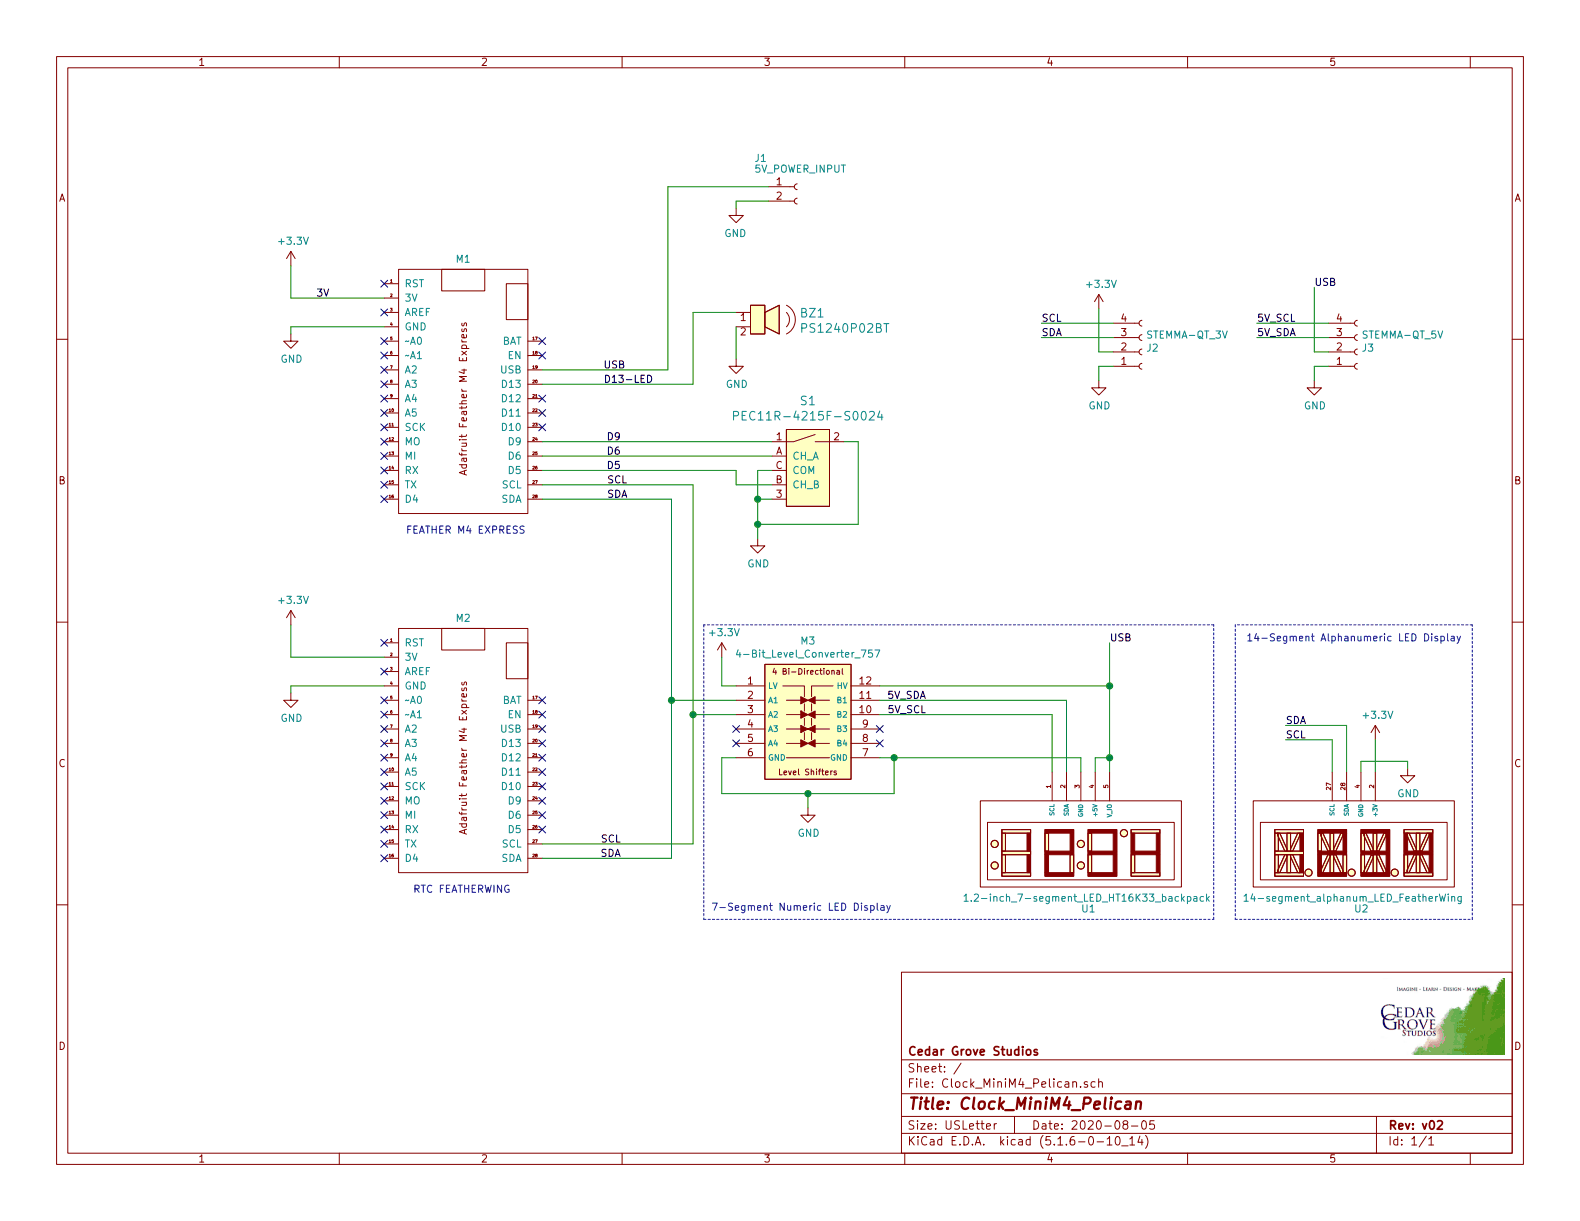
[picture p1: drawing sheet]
EESchema Schematic File Version 4
EELAYER 30 0
EELAYER END
$Descr USLetter 11000 8500
encoding utf-8
Sheet 1 1
Title "Clock_MiniM4_Pelican"
Date "2020-08-05"
Rev "v02"
Comp "Cedar Grove Studios"
Comment1 ""
Comment2 ""
Comment3 ""
Comment4 ""
$EndDescr
Text Label 2200 2075 0    50   ~ 0
3V
Text Label 7725 4475 0    50   ~ 0
USB
Text Label 4225 3475 0    50   ~ 0
SDA
Text Label 4225 3375 0    50   ~ 0
SCL
$Comp
L power:GND #PWR0101
U 1 1
P 2025 2325
F 0 "#PWR0101" H 2025 2075 50  0001 C CNN
F 1 "GND" H 2030 2152 50  0000 C CNN
F 2 "" H 2025 2325 50  0001 C CNN
F 3 "" H 2025 2325 50  0001 C CNN
	1    2025 2325
	1    0    0    -1  
$EndComp
Wire Wire Line
	2675 2075 2025 2075
$Comp
L power:+3.3V #PWR0102
U 1 1
P 2025 1850
F 0 "#PWR0102" H 2025 1700 50  0001 C CNN
F 1 "+3.3V" H 2040 2023 50  0000 C CNN
F 2 "" H 2025 1850 50  0001 C CNN
F 3 "" H 2025 1850 50  0001 C CNN
	1    2025 1850
	1    0    0    -1  
$EndComp
Text Label 4325 3075 2    50   ~ 0
D9
Text Label 4550 2675 2    50   ~ 0
D13-LED
Text Label 4325 3175 2    50   ~ 0
D6
Text Label 4325 3275 2    50   ~ 0
D5
$Comp
L Adafruit_custom:Feather_M4_Express M1
U 1 1
P 3225 2775
F 0 "M1" H 3225 3748 50  0000 C CNN
F 1 "Feather_M4_Express" H 3225 3775 50  0001 C CNN
F 2 "Adafruit:Adafruit_Feather_M4_Express" H 3225 2825 50  0001 C CNN
F 3 "" H 3225 2825 50  0001 C CNN
	1    3225 2775
	1    0    0    -1  
$EndComp
Wire Wire Line
	2025 2325 2025 2275
Wire Wire Line
	2025 2075 2025 1850
NoConn ~ 2675 2375
NoConn ~ 2675 2475
NoConn ~ 2675 2575
NoConn ~ 2675 2675
NoConn ~ 2675 2775
NoConn ~ 2675 2875
NoConn ~ 2675 2975
NoConn ~ 2675 3075
NoConn ~ 2675 3175
NoConn ~ 2675 3475
NoConn ~ 3775 2775
NoConn ~ 3775 2475
NoConn ~ 3775 2375
Text Notes 2825 3725 0    50   ~ 0
FEATHER M4 EXPRESS
Wire Wire Line
	2025 2275 2675 2275
NoConn ~ 3775 2875
NoConn ~ 3775 2975
NoConn ~ 2675 1975
NoConn ~ 2675 3375
NoConn ~ 2675 3275
NoConn ~ 2675 2175
Text Label 4325 5975 2    50   ~ 0
SDA
Text Label 4325 5875 2    50   ~ 0
SCL
$Comp
L power:GND #PWR0103
U 1 1
P 2025 4825
F 0 "#PWR0103" H 2025 4575 50  0001 C CNN
F 1 "GND" H 2030 4652 50  0000 C CNN
F 2 "" H 2025 4825 50  0001 C CNN
F 3 "" H 2025 4825 50  0001 C CNN
	1    2025 4825
	1    0    0    -1  
$EndComp
Wire Wire Line
	2675 4575 2025 4575
$Comp
L power:+3.3V #PWR0104
U 1 1
P 2025 4350
F 0 "#PWR0104" H 2025 4200 50  0001 C CNN
F 1 "+3.3V" H 2040 4523 50  0000 C CNN
F 2 "" H 2025 4350 50  0001 C CNN
F 3 "" H 2025 4350 50  0001 C CNN
	1    2025 4350
	1    0    0    -1  
$EndComp
$Comp
L Adafruit_custom:Feather_M4_Express M2
U 1 1
P 3225 5275
F 0 "M2" H 3225 6248 50  0000 C CNN
F 1 "Feather_M4_Express" H 3225 6275 50  0001 C CNN
F 2 "Adafruit:Adafruit_Feather_M4_Express" H 3225 5325 50  0001 C CNN
F 3 "" H 3225 5325 50  0001 C CNN
	1    3225 5275
	1    0    0    -1  
$EndComp
Wire Wire Line
	2025 4825 2025 4775
Wire Wire Line
	2025 4575 2025 4350
NoConn ~ 2675 4875
NoConn ~ 2675 4975
NoConn ~ 2675 5075
NoConn ~ 2675 5175
NoConn ~ 2675 5275
NoConn ~ 2675 5375
NoConn ~ 2675 5475
NoConn ~ 2675 5575
NoConn ~ 2675 5675
NoConn ~ 2675 5975
NoConn ~ 3775 5275
NoConn ~ 3775 4975
NoConn ~ 3775 4875
Text Notes 2875 6225 0    50   ~ 0
RTC FEATHERWING
Wire Wire Line
	2025 4775 2675 4775
NoConn ~ 3775 5375
NoConn ~ 3775 5475
NoConn ~ 2675 4475
NoConn ~ 2675 5875
NoConn ~ 2675 5775
NoConn ~ 2675 4675
$Comp
L power:GND #PWR0105
U 1 1
P 5625 5625
F 0 "#PWR0105" H 5625 5375 50  0001 C CNN
F 1 "GND" H 5630 5452 50  0000 C CNN
F 2 "" H 5625 5625 50  0001 C CNN
F 3 "" H 5625 5625 50  0001 C CNN
	1    5625 5625
	1    0    0    -1  
$EndComp
$Comp
L power:+3.3V #PWR0106
U 1 1
P 5025 4575
F 0 "#PWR0106" H 5025 4425 50  0001 C CNN
F 1 "+3.3V" H 5040 4748 50  0000 C CNN
F 2 "" H 5025 4575 50  0001 C CNN
F 3 "" H 5025 4575 50  0001 C CNN
	1    5025 4575
	1    0    0    -1  
$EndComp
$Comp
L power:GND #PWR0107
U 1 1
P 5275 3750
F 0 "#PWR0107" H 5275 3500 50  0001 C CNN
F 1 "GND" H 5280 3577 50  0000 C CNN
F 2 "" H 5275 3750 50  0001 C CNN
F 3 "" H 5275 3750 50  0001 C CNN
	1    5275 3750
	1    0    0    -1  
$EndComp
Wire Wire Line
	5125 2275 5125 2500
NoConn ~ 3775 5775
NoConn ~ 3775 5675
NoConn ~ 3775 5575
NoConn ~ 3775 5175
NoConn ~ 3775 5075
$Comp
L power:GND #PWR0108
U 1 1
P 5125 2500
F 0 "#PWR0108" H 5125 2250 50  0001 C CNN
F 1 "GND" H 5130 2327 50  0000 C CNN
F 2 "" H 5125 2500 50  0001 C CNN
F 3 "" H 5125 2500 50  0001 C CNN
	1    5125 2500
	1    0    0    -1  
$EndComp
Text Label 4200 2575 0    50   ~ 0
USB
$Comp
L power:GND #PWR0109
U 1 1
P 5125 1450
F 0 "#PWR0109" H 5125 1200 50  0001 C CNN
F 1 "GND" H 5130 1277 50  0000 C CNN
F 2 "" H 5125 1450 50  0001 C CNN
F 3 "" H 5125 1450 50  0001 C CNN
	1    5125 1450
	-1   0    0    -1  
$EndComp
Wire Wire Line
	5125 1450 5125 1400
Wire Wire Line
	5125 1400 5350 1400
Wire Wire Line
	3775 3275 5125 3275
$Comp
L Adafruit_custom:4-Bit_Level_Converter_757 M3
U 1 1
P 5625 5025
F 0 "M3" H 5625 5590 50  0000 C CNN
F 1 "4-Bit_Level_Converter_757" H 5625 5499 50  0000 C CNN
F 2 "Adafruit:4-Bit_Level_Converter_757" H 5625 4925 50  0001 C CNN
F 3 "" H 5625 4925 50  0001 C CNN
	1    5625 5025
	1    0    0    -1  
$EndComp
Wire Wire Line
	5125 4775 5025 4775
Wire Wire Line
	5025 4775 5025 4575
Wire Wire Line
	3775 3475 4675 3475
Wire Wire Line
	5125 5275 5025 5275
Wire Wire Line
	5025 5275 5025 5525
Wire Wire Line
	5025 5525 5625 5525
Wire Wire Line
	6225 5525 6225 5275
Wire Wire Line
	6225 5275 6125 5275
Wire Wire Line
	5625 5625 5625 5525
Connection ~ 5625 5525
Wire Wire Line
	5625 5525 6225 5525
Wire Wire Line
	6225 5275 7525 5275
Wire Wire Line
	7525 5275 7525 5375
Connection ~ 6225 5275
Wire Wire Line
	7725 4475 7725 4775
$Comp
L Adafruit_custom:1.2-inch_7-segment_LED_HT16K33_backpack U1
U 1 1
P 7525 5875
F 0 "U1" H 7525 5425 50  0000 L CNN
F 1 "1.2-inch_7-segment_LED_HT16K33_backpack" H 6700 5500 50  0000 L CNN
F 2 "Adafruit:1.2-inch_7-segment_LED_HT16K33_backpack" H 7550 5800 50  0001 C CNN
F 3 "" H 7550 5800 50  0001 C CNN
	1    7525 5875
	1    0    0    -1  
$EndComp
NoConn ~ 6125 5175
NoConn ~ 6125 5075
NoConn ~ 5125 5175
NoConn ~ 5125 5075
Wire Wire Line
	4825 3375 3775 3375
Wire Wire Line
	4825 2675 4825 2175
Wire Wire Line
	4825 2175 5125 2175
Wire Wire Line
	3775 2675 4825 2675
Wire Wire Line
	3775 5875 4825 5875
Wire Wire Line
	3775 5975 4675 5975
Wire Wire Line
	4675 3475 4675 4875
Wire Wire Line
	4825 3375 4825 4975
Wire Wire Line
	5125 4875 4675 4875
Connection ~ 4675 4875
Wire Wire Line
	4675 4875 4675 5975
Wire Wire Line
	5125 4975 4825 4975
Connection ~ 4825 4975
Wire Wire Line
	4825 4975 4825 5875
Wire Wire Line
	6125 4975 7325 4975
Wire Wire Line
	7325 4975 7325 5375
Wire Wire Line
	7425 4875 7425 5375
Wire Wire Line
	6125 4875 7425 4875
Text Label 6450 4875 2    50   ~ 0
5V_SDA
Text Label 6450 4975 2    50   ~ 0
5V_SCL
Wire Wire Line
	4650 2575 4650 1300
Wire Wire Line
	4650 1300 5350 1300
Wire Wire Line
	3775 2575 4650 2575
Wire Wire Line
	7725 5375 7725 5275
Connection ~ 7725 4775
Wire Wire Line
	7625 5275 7725 5275
Wire Wire Line
	7625 5275 7625 5375
Connection ~ 7725 5275
Wire Wire Line
	7725 5275 7725 4775
Wire Wire Line
	6125 4775 7725 4775
$Comp
L Adafruit_custom:14-segment_alphanum_LED_FeatherWing U2
U 1 1
P 9425 5875
F 0 "U2" H 9425 5425 50  0000 L CNN
F 1 "14-segment_alphanum_LED_FeatherWing" H 8650 5500 50  0000 L CNN
F 2 "Adafruit:Adafruit_Feather_M4_Express_bare" H 9450 5800 50  0001 C CNN
F 3 "" H 9450 5800 50  0001 C CNN
	1    9425 5875
	1    0    0    -1  
$EndComp
$Comp
L power:+3.3V #PWR0110
U 1 1
P 9575 5150
F 0 "#PWR0110" H 9575 5000 50  0001 C CNN
F 1 "+3.3V" H 9590 5323 50  0000 C CNN
F 2 "" H 9575 5150 50  0001 C CNN
F 3 "" H 9575 5150 50  0001 C CNN
	1    9575 5150
	1    0    0    -1  
$EndComp
Wire Wire Line
	9575 5375 9575 5150
$Comp
L power:GND #PWR0111
U 1 1
P 9800 5350
F 0 "#PWR0111" H 9800 5100 50  0001 C CNN
F 1 "GND" H 9805 5177 50  0000 C CNN
F 2 "" H 9800 5350 50  0001 C CNN
F 3 "" H 9800 5350 50  0001 C CNN
	1    9800 5350
	1    0    0    -1  
$EndComp
Wire Wire Line
	9800 5350 9800 5300
Text Label 8950 5050 0    50   ~ 0
SDA
Text Label 8950 5150 0    50   ~ 0
SCL
Wire Wire Line
	9475 5375 9475 5300
Wire Wire Line
	9475 5300 9800 5300
Wire Wire Line
	9375 5375 9375 5050
Wire Wire Line
	9275 5150 9275 5375
Wire Wire Line
	8950 5050 9375 5050
Wire Wire Line
	8950 5150 9275 5150
Wire Notes Line
	8450 6400 8450 4350
Wire Notes Line
	8450 4350 4900 4350
Wire Notes Line
	4900 4350 4900 6400
Wire Notes Line
	4900 6400 8450 6400
Text Notes 4950 6350 0    50   ~ 0
7-Segment Numeric LED Display
Wire Notes Line
	8600 4350 8600 6400
Wire Notes Line
	8600 6400 10250 6400
Wire Notes Line
	10250 6400 10250 4350
Wire Notes Line
	10250 4350 8600 4350
Text Notes 8675 4475 0    50   ~ 0
14-Segment Alphanumeric LED Display
$Comp
L Connector:Conn_01x02_Female J1
U 1 1
P 5550 1300
F 0 "J1" H 5250 1500 50  0000 L CNN
F 1 "5V_POWER_INPUT" H 5250 1425 50  0000 L CNN
F 2 "" H 5550 1300 50  0001 C CNN
F 3 "~" H 5550 1300 50  0001 C CNN
	1    5550 1300
	1    0    0    -1  
$EndComp
$Comp
L dk_Encoders:PEC11R-4215F-S0024 S1
U 1 1
P 5675 3175
F 0 "S1" H 5625 3562 60  0000 C CNN
F 1 "PEC11R-4215F-S0024" H 5625 3456 60  0000 C CNN
F 2 "digikey-footprints:Rotary_Encoder_Switched_PEC11R" H 5875 3375 60  0001 L CNN
F 3 "http://www.bourns.com/docs/Product-Datasheets/PEC11R.pdf" H 5875 3475 60  0001 L CNN
F 4 "PEC11R-4215F-S0024-ND" H 5875 3575 60  0001 L CNN "Digi-Key_PN"
F 5 "PEC11R-4215F-S0024" H 5875 3675 60  0001 L CNN "MPN"
F 6 "Sensors, Transducers" H 5875 3775 60  0001 L CNN "Category"
F 7 "Encoders" H 5875 3875 60  0001 L CNN "Family"
F 8 "http://www.bourns.com/docs/Product-Datasheets/PEC11R.pdf" H 5875 3975 60  0001 L CNN "DK_Datasheet_Link"
F 9 "/product-detail/en/bourns-inc/PEC11R-4215F-S0024/PEC11R-4215F-S0024-ND/4499665" H 5875 4075 60  0001 L CNN "DK_Detail_Page"
F 10 "ENCODER ROTARY" H 5875 4175 60  0001 L CNN "Description"
F 11 "Bourns Inc." H 5875 4275 60  0001 L CNN "Manufacturer"
F 12 "Active" H 5875 4375 60  0001 L CNN "Status"
	1    5675 3175
	1    0    0    -1  
$EndComp
Wire Wire Line
	5125 3375 5125 3275
Wire Wire Line
	5275 3475 5275 3650
Wire Wire Line
	5275 3650 5975 3650
Wire Wire Line
	5975 3650 5975 3075
Connection ~ 5275 3650
Wire Wire Line
	5275 3650 5275 3750
$Comp
L dk_Alarms-Buzzers-and-Sirens:PS1240P02BT BZ1
U 1 1
P 5225 2275
F 0 "BZ1" H 5565 2373 60  0000 L CNN
F 1 "PS1240P02BT" H 5565 2267 60  0000 L CNN
F 2 "digikey-footprints:Piezo_Transducer_THT_PS1240P02BT" H 5425 2475 60  0001 L CNN
F 3 "https://product.tdk.com/info/en/catalog/datasheets/piezoelectronic_buzzer_ps_en.pdf" H 5425 2575 60  0001 L CNN
F 4 "445-2525-1-ND" H 5425 2675 60  0001 L CNN "Digi-Key_PN"
F 5 "PS1240P02BT" H 5425 2775 60  0001 L CNN "MPN"
F 6 "Audio Products" H 5425 2875 60  0001 L CNN "Category"
F 7 "Alarms, Buzzers, and Sirens" H 5425 2975 60  0001 L CNN "Family"
F 8 "https://product.tdk.com/info/en/catalog/datasheets/piezoelectronic_buzzer_ps_en.pdf" H 5425 3075 60  0001 L CNN "DK_Datasheet_Link"
F 9 "/product-detail/en/tdk-corporation/PS1240P02BT/445-2525-1-ND/935930" H 5425 3175 60  0001 L CNN "DK_Detail_Page"
F 10 "AUDIO PIEZO TRANSDUCER 30V TH" H 5425 3275 60  0001 L CNN "Description"
F 11 "TDK Corporation" H 5425 3375 60  0001 L CNN "Manufacturer"
F 12 "Active" H 5425 3475 60  0001 L CNN "Status"
	1    5225 2275
	1    0    0    -1  
$EndComp
Wire Wire Line
	3775 3075 5375 3075
Wire Wire Line
	5875 3075 5975 3075
Wire Wire Line
	3775 3175 5375 3175
Wire Wire Line
	5125 3375 5375 3375
Wire Wire Line
	5275 3475 5375 3475
Wire Wire Line
	5275 3475 5275 3275
Connection ~ 5275 3475
Wire Wire Line
	5275 3275 5375 3275
$Comp
L Connector:Conn_01x04_Female J2
U 1 1
P 7950 2450
F 0 "J2" H 7978 2426 50  0000 L CNN
F 1 "STEMMA-QT_3V" H 7978 2335 50  0000 L CNN
F 2 "Connector_JST:JST_SH_SM04B-SRSS-TB_1x04-1MP_P1.00mm_Horizontal" H 7950 2450 50  0001 C CNN
F 3 "~" H 7950 2450 50  0001 C CNN
	1    7950 2450
	1    0    0    1   
$EndComp
$Comp
L Connector:Conn_01x04_Female J3
U 1 1
P 9450 2450
F 0 "J3" H 9478 2426 50  0000 L CNN
F 1 "STEMMA-QT_5V" H 9478 2335 50  0000 L CNN
F 2 "Connector_JST:JST_SH_SM04B-SRSS-TB_1x04-1MP_P1.00mm_Horizontal" H 9450 2450 50  0001 C CNN
F 3 "~" H 9450 2450 50  0001 C CNN
	1    9450 2450
	1    0    0    1   
$EndComp
Wire Wire Line
	9250 2450 9150 2450
Wire Wire Line
	9150 2450 9150 2000
Wire Wire Line
	7750 2450 7650 2450
Wire Wire Line
	9250 2550 9150 2550
Wire Wire Line
	9150 2550 9150 2650
Wire Wire Line
	7750 2550 7650 2550
Wire Wire Line
	7650 2550 7650 2650
$Comp
L power:GND #PWR04
U 1 1
P 9150 2650
F 0 "#PWR04" H 9150 2400 50  0001 C CNN
F 1 "GND" H 9155 2477 50  0000 C CNN
F 2 "" H 9150 2650 50  0001 C CNN
F 3 "" H 9150 2650 50  0001 C CNN
	1    9150 2650
	1    0    0    -1  
$EndComp
$Comp
L power:GND #PWR02
U 1 1
P 7650 2650
F 0 "#PWR02" H 7650 2400 50  0001 C CNN
F 1 "GND" H 7655 2477 50  0000 C CNN
F 2 "" H 7650 2650 50  0001 C CNN
F 3 "" H 7650 2650 50  0001 C CNN
	1    7650 2650
	1    0    0    -1  
$EndComp
Text Label 8750 2350 0    50   ~ 0
5V_SDA
Text Label 8750 2250 0    50   ~ 0
5V_SCL
Wire Wire Line
	8750 2250 9250 2250
Wire Wire Line
	8750 2350 9250 2350
Text Label 7250 2350 0    50   ~ 0
SDA
Text Label 7250 2250 0    50   ~ 0
SCL
Wire Wire Line
	7250 2250 7750 2250
Wire Wire Line
	7250 2350 7750 2350
Text Label 9150 2000 0    50   ~ 0
USB
$Comp
L power:+3.3V #PWR0112
U 1 1
P 7650 2150
F 0 "#PWR0112" H 7650 2000 50  0001 C CNN
F 1 "+3.3V" H 7665 2323 50  0000 C CNN
F 2 "" H 7650 2150 50  0001 C CNN
F 3 "" H 7650 2150 50  0001 C CNN
	1    7650 2150
	1    0    0    -1  
$EndComp
Wire Wire Line
	7650 2450 7650 2150
$EndSCHEMATC
